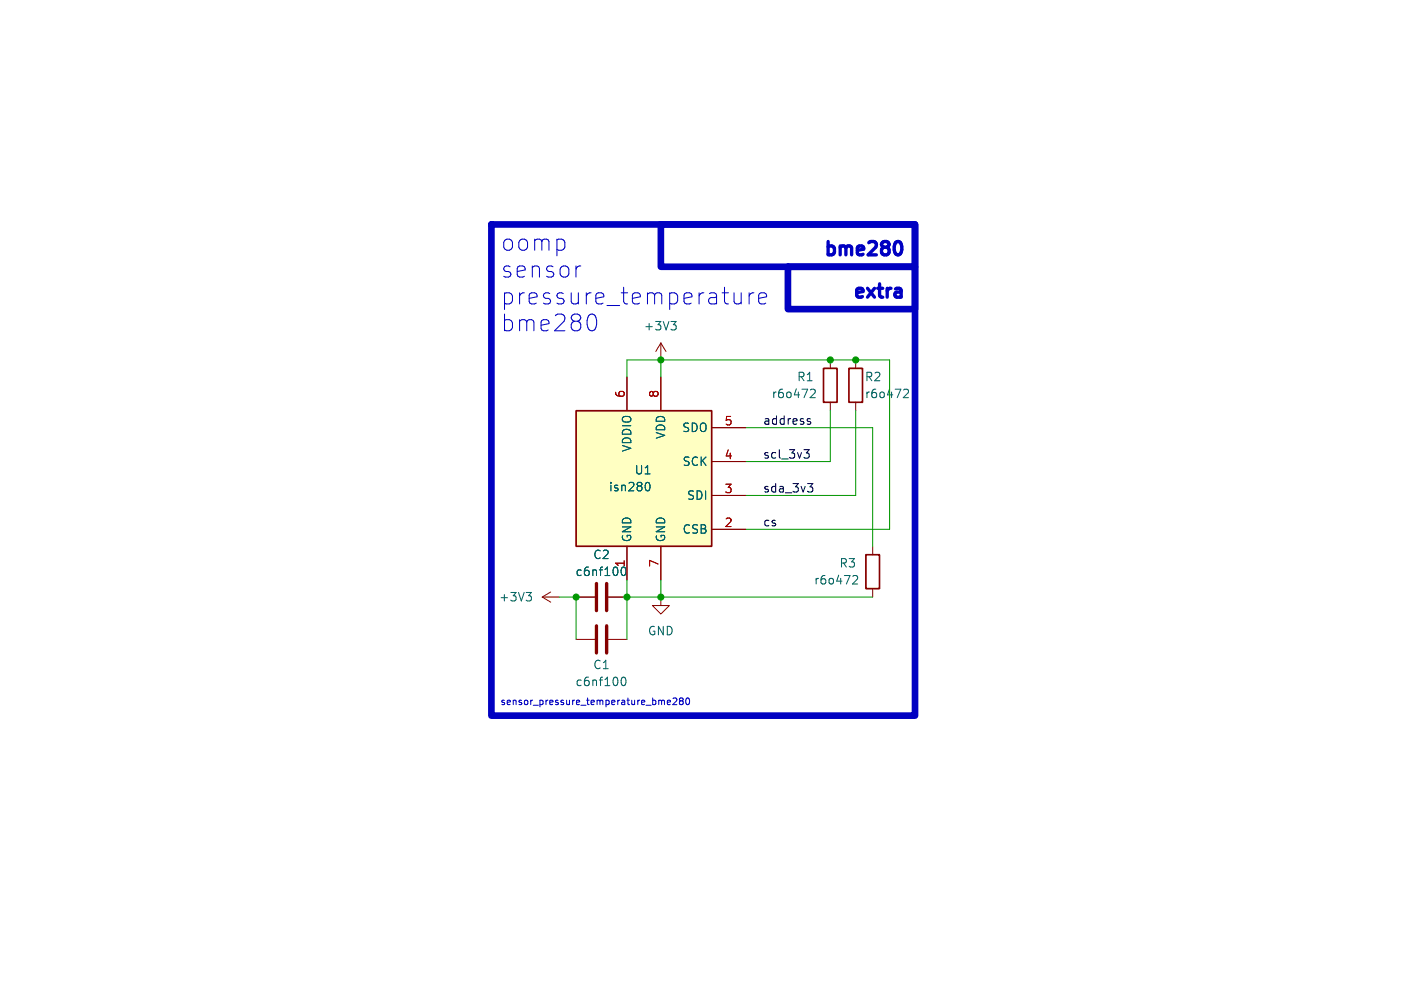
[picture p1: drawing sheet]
<svg xmlns="http://www.w3.org/2000/svg" width="210mm" height="148mm" viewBox="0 0 210 148" stroke-linecap="round" stroke-linejoin="round" font-family="sans-serif">
<path d="M86.4 61.6h20.3v20.3h-20.3z" fill="#ffffc2" stroke="#ffffc2" stroke-width=".15"/>
<path d="M123.4 55.2h2.1v5.1h-2.1zM127.3 55.2h2v5.1h-2zM86.4 61.6h20.3v20.3h-20.3zM129.8 83.2h2v5.1h-2z" fill="none" stroke="#840000" stroke-width=".25"/>
<g fill="none" stroke="#840000" stroke-width=".15">
<path d="M94 56.5v5.1M99.1 51.4v2.6M99.1 56.5v5.1M99.1 51.4l-.8 1.3M99.1 51.4l.7 1.3M124.5 54v1.2M128.3 54v1.2M106.7 79.4h5.1M106.7 74.3h5.1M106.7 69.2h5.1M106.7 64.1h5.1M124.5 60.3v1.3"/>
<path d="M128.3 60.3v1.3M81.3 89.5l1.2 .8M81.3 89.5h2.5M82.5 88.8l-1.2 .7M86.4 89.5h2.8M86.4 95.9h2.8M91.2 89.5h2.8M91.2 95.9h2.8M94 81.9v5.1M99.1 89.5v1.3h1.2l-1.2 1.3-1.3-1.3h1.3M99.1 81.9v5.1M130.8 81.9v1.3"/>
<path d="M130.8 88.3v1.2"/>
</g>
<path d="M100.6 48.2h.8l-.5 .5M101.1 48.7l.3 .2v.3l-.3 .3M121.5 58.4h.5l.2 .1v.2l-.8 .9h.8M135.5 58.4h.4l.2 .1 .1 .2-.8 .9h.8M96.9 72.4l.1-.1a.68 .68 0 0 1 .5 .7 .68 .68 0 0 1-.5 .6l-.1-.1M78.9 88.8h.8l-.5 .5M79.4 89.3l.3 .3v.3l-.3 .2M93.1 85.5l.1 .6 .2 .2 .3-.1 .1-.7M127.9 86.4l.4-.1 .2 .1 .1 .3-.8 .9h.8M93.2 101.7l.2-.2a.69 .69 0 0 1 .5 .6 .69 .69 0 0 1-.3 .7h-.1a.68 .68 0 0 1-.3-1.1z" fill="none" stroke="#006464" stroke-width=".15"/>
<path d="M89.4 87.5v4.1M89.4 93.9v4M90.9 87.5v4.1M90.9 93.9v4" fill="none" stroke="#840000" stroke-width=".51"/>
<path d="M120.5 67.4h.8l-.4 .5 .3 .1 .1 .5-.2 .2h-.4M121.1 63.1l.4 .2v.1v.2h-.4M121.1 62.8h.4M121.1 72.5h.7l-.4 .5 .4 .1v.4l-.2 .3h-.4" fill="none" stroke="#0f0f0f" stroke-width=".15"/>
<g fill="none" stroke="#0000c2" stroke-width=".15">
<path d="M87.1 39.9l-.5 .1M89.3 47.6a1.47 1.47 0 0 1-.5 2l-.4-.1M111.1 43.9v1.7M111.1 45.3a.68 .68 0 0 1-1 .2M112.3 43.9v1.7M113 43.9a.64 .64 0 0 0-.7 .5M113.7 44.7l1.2-.2-.1-.5-.2-.1h-.5l-.3 .1-.1 .3v.9l.1 .3 .3 .1h.5l.2-.1M100 105.3l.5-.1v-.2h-.3l-.2 .1 .1 .5h.4M100.9 104.8l.4-.1 .2 .3-.7 .7h.7M102 105.1l-.2 .2 .1 .3 .1 .1 .3-.1 .1-.1v-.2l-.2-.2M102 105.1l-.2-.2 .2-.2h.2l.2 .2-.2 .2M102 105.1h.2"/>
<path d="M102.9 104.8l.1-.1a.53 .53 0 0 1 .4 .5 .53 .53 0 0 1-.4 .5l-.2-.4z"/>
</g>
<path d="M134.1 36.6a.49 .49 0 0 1 .5-.4 .49 .49 0 0 1 .5 .4 1.18 1.18 0 0 1-.4 1.6 .51 .51 0 0 1-.6-.4M134.8 43.2l.3 .3v1.1M135.1 44.5l-.7 .1M135.1 43.7l-.7 .1" fill="none" stroke="#0000c2" stroke-width=".5"/>
<path d="M73.7 33.7h63.5v73.6h-63.5zM99.1 33.7h38.1v6.3h-38.1zM118.1 40h19.1v6.4h-19.1z" fill="none" stroke="#0000c2" stroke-width="1"/>
<path d="M94 56.5v-2.5h39.3v25.4h-21.5M99.1 54v2.5M111.8 64.1h19v17.8M124.5 61.6v7.6h-12.7M128.3 61.6v12.7h-16.5M83.8 89.5h2.6v6.4M94 89.5h36.8M94 87v8.9M99.1 87v2.5" fill="none" stroke="#009600" stroke-width=".15"/>
<g fill="#009600" stroke="#009600" stroke-width=".15">
<circle cx="124.5" cy="54" r=".46"/>
<circle cx="128.3" cy="54" r=".46"/>
<circle cx="99.1" cy="89.5" r=".46"/>
<circle cx="86.4" cy="89.5" r=".46"/>
<circle cx="94" cy="89.5" r=".46"/>
<circle cx="99.1" cy="54" r=".46"/>
</g>
<g font-size="3.5" fill="#0000c2">
<text x="74.9" y="37.8">oomp</text>
<text x="74.9" y="41.9">sensor</text>
<text x="74.9" y="45.9">pressure_temperature</text>
<text x="74.9" y="49.9">bme280</text>
</g>
<g font-size="2.8" fill="#0000c2">
<text x="122.9" y="38.5">bme280</text>
<text x="127.3" y="44.8">extra</text>
</g>
<g font-size="1.8" fill="#006464">
<text x="96.4" y="49.8">+3V3</text>
<text x="115.6" y="59.9">r6o472</text>
<text x="119.4" y="57.4">R1</text>
<text x="129.5" y="57.4">R2</text>
<text x="129.5" y="59.9">r6o472</text>
<text x="99.9" y="65.9" transform="rotate(-90 99.9 65.9)">VDD</text>
<text x="102.2" y="65">SDO</text>
<text x="94.8" y="67.9" transform="rotate(-90 94.8 67.9)">VDDIO</text>
<text x="95" y="71.3">U1</text>
<text x="102.2" y="70.1">SCK</text>
<text x="91.2" y="73.9">isn280</text>
<text x="102.9" y="75.2">SDI</text>
<text x="94.8" y="81.4" transform="rotate(-90 94.8 81.4)">GND</text>
<text x="99.9" y="81.4" transform="rotate(-90 99.9 81.4)">GND</text>
<text x="102.2" y="80.2">CSB</text>
<text x="86.2" y="86.6">c6nf100</text>
<text x="88.8" y="84">C2</text>
<text x="121.9" y="87.9">r6o472</text>
<text x="125.7" y="85.3">R3</text>
<text x="74.7" y="90.4">+3V3</text>
<text x="97" y="95.5">GND</text>
<text x="88.8" y="100.6">C1</text>
<text x="86.2" y="103.1">c6nf100</text>
</g>
<g font-size="1.8" fill="#a90000">
<text x="93.7" y="59.8" transform="rotate(-90 93.7 59.8)">6</text>
<text x="98.8" y="59.8" transform="rotate(-90 98.8 59.8)">8</text>
<text x="108.5" y="63.9">5</text>
<text x="108.5" y="69">4</text>
<text x="108.5" y="74">3</text>
<text x="108.5" y="79.1">2</text>
<text x="93.7" y="85.2" transform="rotate(-90 93.7 85.2)">1</text>
<text x="98.8" y="85.2" transform="rotate(-90 98.8 85.2)">7</text>
</g>
<g font-size="1.8" fill="#0f0f0f">
<text x="114.3" y="63.8">address</text>
<text x="114.3" y="68.9">scl_3v3</text>
<text x="114.3" y="73.9">sda_3v3</text>
<text x="114.3" y="79">cs</text>
</g>
<text font-size="1.4" fill="#0000c2" x="74.9" y="105.8">sensor_pressure_temperature_bme280</text>
</svg>
